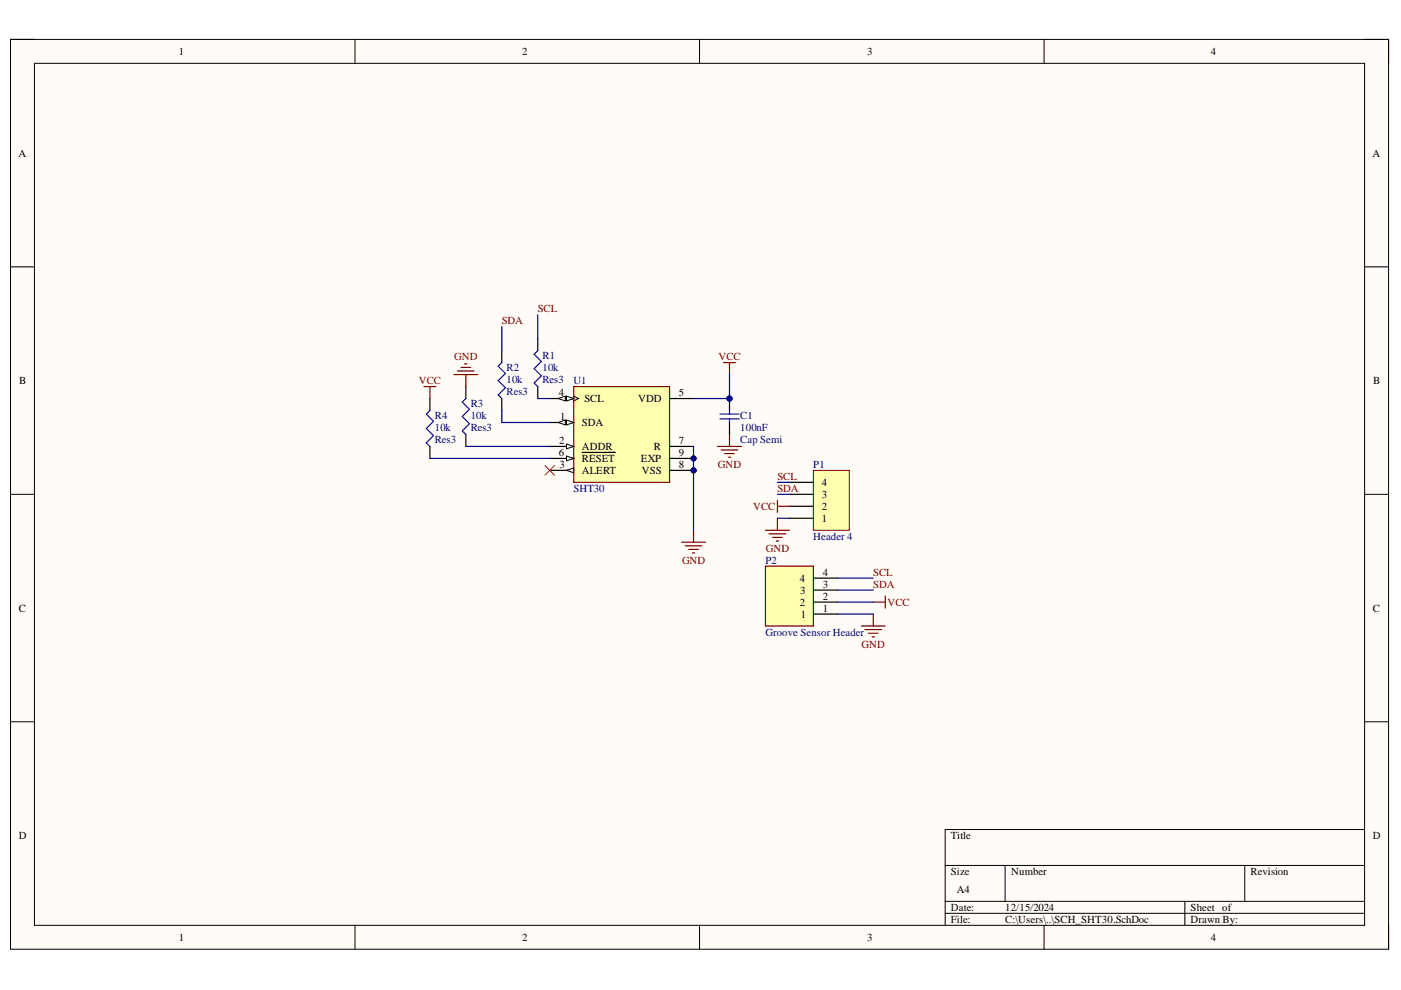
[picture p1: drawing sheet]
# Altium project PCB_SHT30.PrjPcb
1 sheet, 8 parts. Net scope: global (net labels, ports and power ports of the same name join across sheets).
Board file: PCB_SHT30.PcbDoc

## Sheet SCH_SHT30.SchDoc
size A4; SheetNumber: 1; SheetTotal: 1; SPICEModelCacheFHZLFEJV: <root> / <DocumentId>FHZLFEJV</DocumentId> / <CacheFrame Number="0"> / <Model Name="cap" Kind="MDL"> / <Text>*Default semiconductor capacitor / .MODEL CAP C()</Text> / </Model> / </CacheFrame> / </root>

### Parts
C1  Cap Semi  value 100nF  [1608[0603]]
P1  Header 4  [HDR1X4]
P2  Groove Sensor Header  [SEEED_110990030]
R1  Res3  value 10k  [J1-0603]
R2  Res3  value 10k  [J1-0603]
R3  Res3  value 10k  [J1-0603]
R4  Res3  value 10k  [J1-0603]
U1  SHT30  [XDCR_SHT30-DIS-B10KS]

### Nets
GND: C1.1 P1.1 P2.1 R3.2 U1.7(R) U1.8(VSS) U1.9(EXP)
VCC: C1.2 P1.2 P2.2 R4.2 U1.5(VDD)
SCL: P1.4 P2.4 R1.2
SDA: P1.3 P2.3 R2.2
NetR1_1: R1.1 U1.4(SCL)
NetR2_1: R2.1 U1.1(SDA)
NetR3_1: R3.1 U1.2(ADDR)
NetR4_1: R4.1 U1.6(~{RESET})

Not connected (* = marked no-connect by the designer): U1 3(ALERT)*
